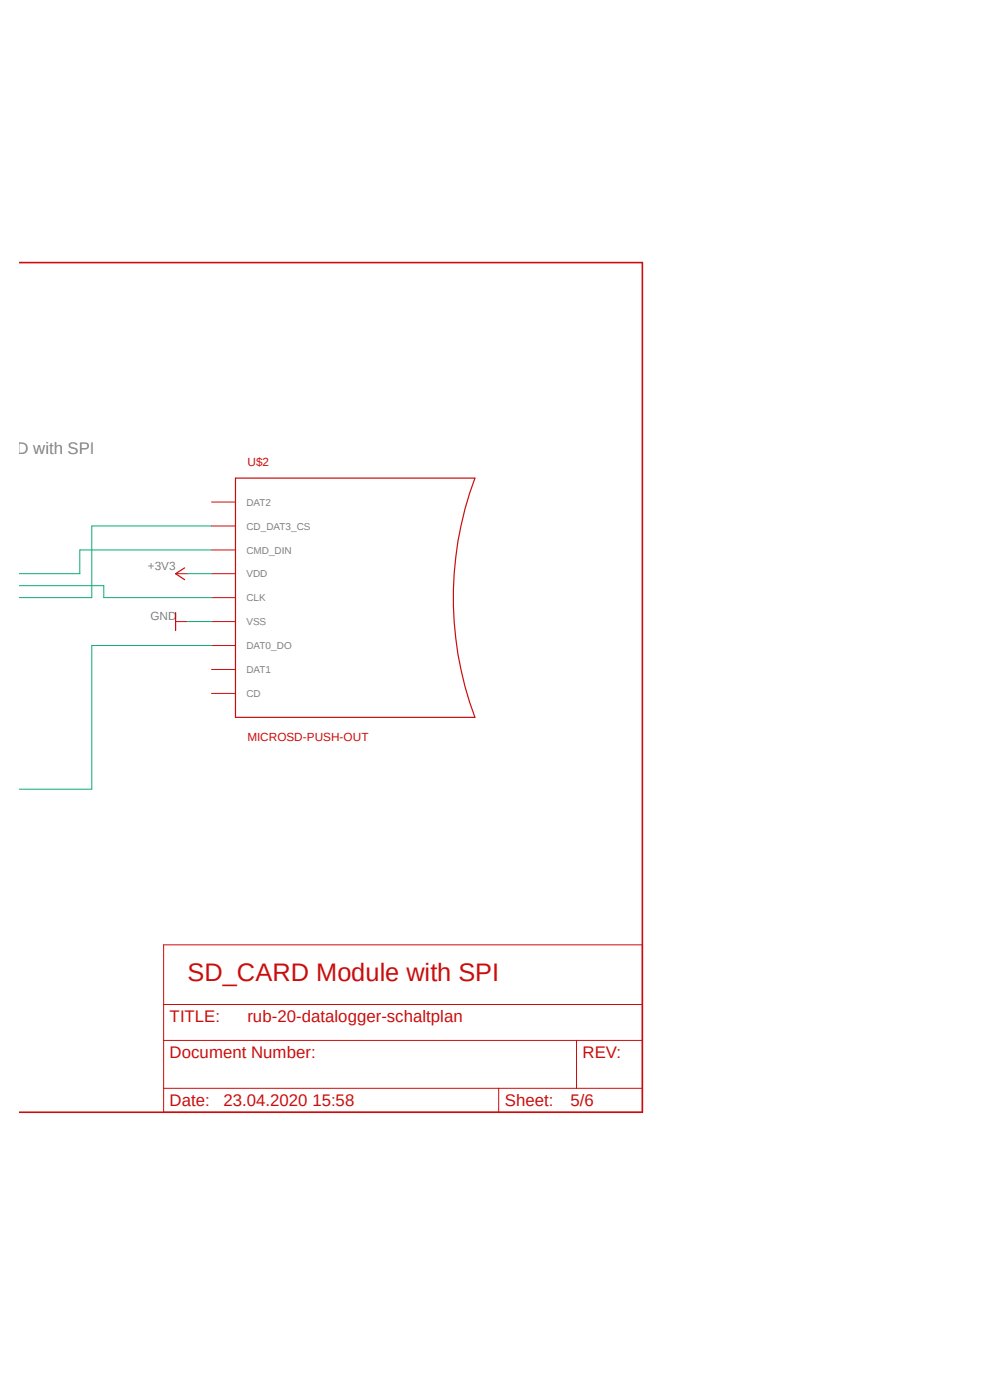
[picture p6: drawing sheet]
<svg xmlns="http://www.w3.org/2000/svg" width="210mm" height="297mm" viewBox="0 0 210 297" stroke-linecap="round" stroke-linejoin="round" font-family="sans-serif">
<path d="M136.7 55.4l-132.6 90.6M4.1 146l132.6 90.6" fill="none" stroke="#fff" stroke-width=".21"/>
<path d="M50 101.4h50.8a72.4 72.4 0 0 0 0 50.8h-50.8zM37.3 130v3.8M39.2 120.5l-1.9 1.2 1.9 1.3" fill="none" stroke="#c90d0c" stroke-width=".25"/>
<g fill="none" stroke="#c90d0c" stroke-width=".21">
<path d="M44.9 106.5h5.1M44.9 111.6h5.1M44.9 116.7h5.1M37.3 131.9h2.5M37.3 121.7h2.5M44.9 131.9h5.1M44.9 121.7h5.1M44.9 126.8h5.1M44.9 136.9h5.1M44.9 142h5.1M44.9 147.1h5.1M34.7 200.4h101.6v35.6h-101.6z"/>
<path d="M34.7 213.1h101.6M34.7 220.7h101.6M34.7 230.9h101.6M105.8 230.9v5.1M122.3 220.7v10.2"/>
</g>
<path d="M4.1 55.7h132.2v180.3h-132.2" fill="none" stroke="#c90d0c" stroke-width=".34"/>
<path d="M44.9 116.7h-28v5h-12.8M44.9 111.6h-25.4v15.2h-15.4M4.1 124.2h17.9v2.6h22.9M39.8 121.7h5.1M39.8 131.9h5.1M44.9 136.9h-25.4v30.5h-15.4" fill="none" stroke="#0dab76" stroke-width=".21"/>
<text font-size="5.4" fill="#c90d0c" x="39.8" y="208.1">SD_CARD Module with SPI</text>
<text font-size="3.6" fill="#808080" x=".9" y="96.4">RD with SPI</text>
<g font-size="3.6" fill="#c90d0c">
<text x="36" y="216.9">TITLE:</text>
<text x="52.5" y="216.9">rub-20-datalogger-schaltplan</text>
<text x="36" y="224.5">Document Number:</text>
<text x="123.6" y="224.5">REV:</text>
<text x="36" y="234.7">Date:</text>
<text x="47.4" y="234.7">23.04.2020 15:58</text>
<text x="107.1" y="234.7">Sheet:</text>
<text x="121" y="234.7">5/6</text>
</g>
<g font-size="2.5" fill="#c90d0c">
<text x="52.5" y="98.9">U$2</text>
<text x="52.5" y="157.3">MICROSD-PUSH-OUT</text>
</g>
<g font-size="2.5" fill="#808080">
<text x="31.4" y="121">+3V3</text>
<text x="31.9" y="131.6">GND</text>
</g>
<g font-size="2.1" fill="#808080">
<text x="52.3" y="107.3">DAT2</text>
<text x="52.3" y="112.4">CD_DAT3_CS</text>
<text x="52.3" y="117.4">CMD_DIN</text>
<text x="52.3" y="122.5">VDD</text>
<text x="52.3" y="127.6">CLK</text>
<text x="52.3" y="132.6">VSS</text>
<text x="52.3" y="137.7">DAT0_DO</text>
<text x="52.3" y="142.8">DAT1</text>
<text x="52.3" y="147.9">CD</text>
</g>
</svg>
